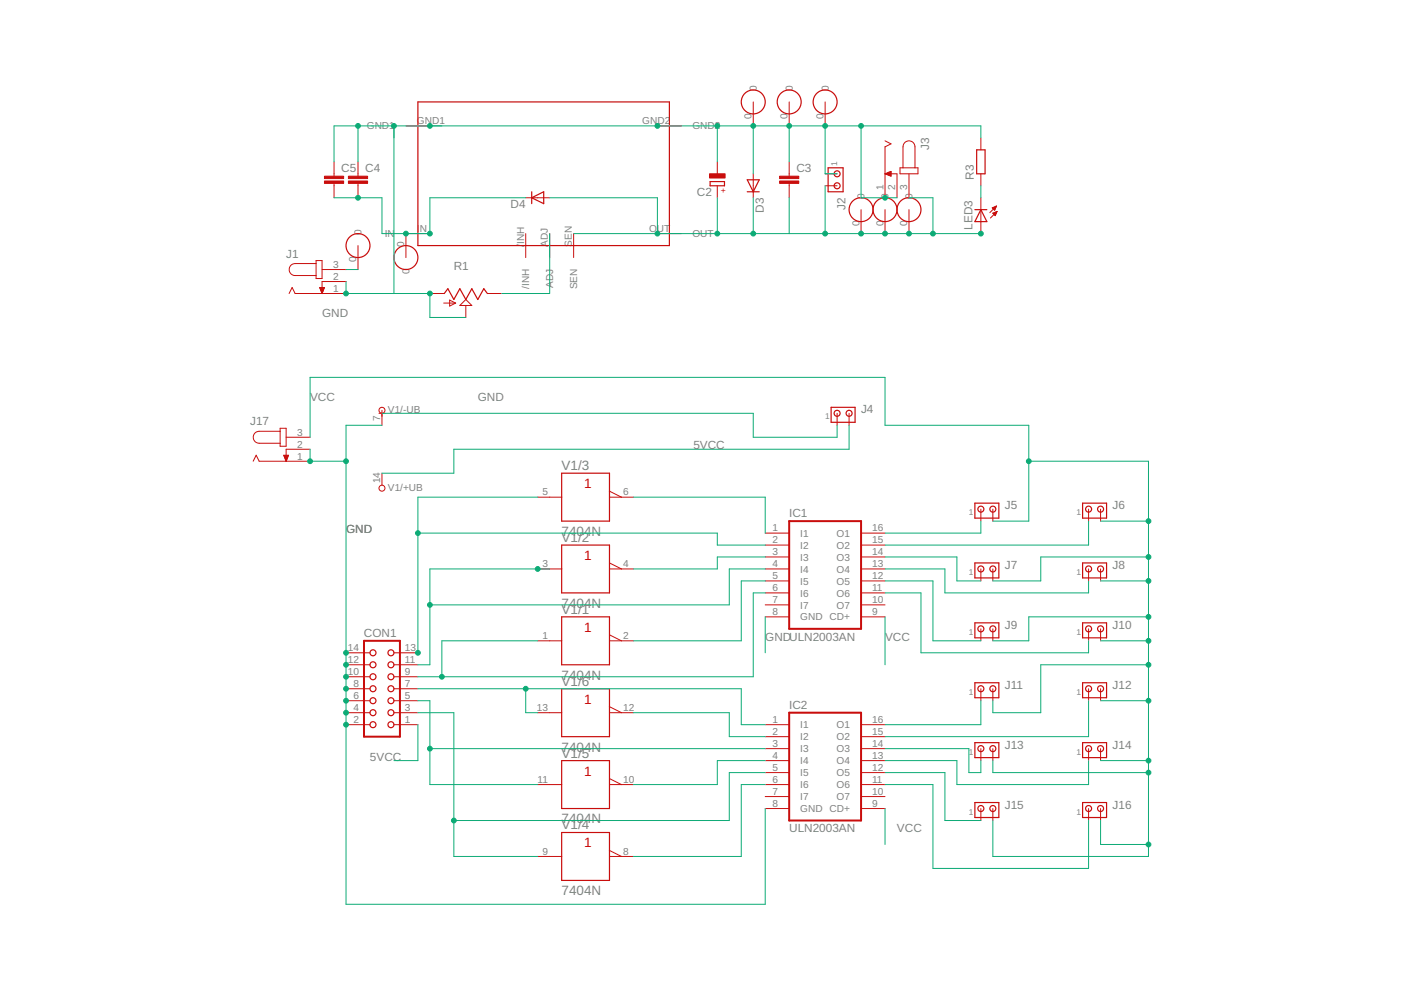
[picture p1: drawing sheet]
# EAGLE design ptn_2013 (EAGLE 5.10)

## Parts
C2  CPOL-EUE3.5-8  [E3,5-8]
C3  C-EUC1206K  [C1206K]
C4  C-EUC1206K  [C1206K]
C5  C-EUC1206K  [C1206K]
CON1  CON14  [CON14]
D3  DIODE-SMB  [SMB]
D4  DIODE-SMB  [SMB]
IC1  ULN2003AN  [DIL16]
IC2  ULN2003AN  [DIL16]
J1  JACK-PLUG1  [SPC4078]
J2  MTA02-100  [10X02MTA]
J3  JACK-PLUG1  [SPC4078]
J4  MTA02-100  [10X02MTA]
J5  MTA02-100  [10X02MTA]
J6  MTA02-100  [10X02MTA]
J7  MTA02-100  [10X02MTA]
J8  MTA02-100  [10X02MTA]
J9  MTA02-100  [10X02MTA]
J10  MTA02-100  [10X02MTA]
J11  MTA02-100  [10X02MTA]
J12  MTA02-100  [10X02MTA]
J13  MTA02-100  [10X02MTA]
J14  MTA02-100  [10X02MTA]
J15  MTA02-100  [10X02MTA]
J16  MTA02-100  [10X02MTA]
J17  JACK-PLUG1  [SPC4078]
LED3  LED3MM  [LED3MM]
R1  TRIM_US-B64Y  [B64Y]
R3  R-EU_R0603  [R0603]
U$1  PTNPTN2  [PTN]
U$2  PAD0  [SWITCHPAD]
U$3  PADSWITCHPAD1  [SWITCHPAD]
U$4  PADSWITCHPAD1  [SWITCHPAD]
U$5  PADSWITCHPAD1  [SWITCHPAD]
U$6  PADSWITCHPAD1  [SWITCHPAD]
U$7  PADSWITCHPAD1  [SWITCHPAD]
U$8  PADSWITCHPAD1  [SWITCHPAD]
U$9  PADSWITCHPAD1  [SWITCHPAD]
V1  7404N  [DIL14]

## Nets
5VCC: CON1.1 J4.2 V1.14(/+UB:+UB)
GND: C2.- C3.1 C4.1 C5.1 CON1.2 CON1.4 CON1.6 CON1.8 CON1.10 CON1.12 CON1.14 D3.A IC1.8(GND) IC2.8(GND) J1.1 J1.2 J2.1 J3.1 J3.2 J4.1 J17.1 J17.2 R1.A R1.S R3.2 U$1.GND1 U$1.GND2 U$4.0 U$6.0 U$8.0 V1.7(/-UB:-UB)
N$2: C4.2 C5.2 D4.C U$1.IN U$2.0
N$3: CON1.13 IC1.2(I2) V1.5(/3:A)
N$4: LED3.K(C) R3.1
N$5: R1.E U$1.ADJ
N$6: CON1.11 IC1.4(I4) V1.3(/2:A)
N$7: J1.3 U$3.0
N$8: CON1.9 IC1.6(I6) V1.1(/1:A)
N$9: C2.+ C3.2 D3.C D4.A J2.2 J3.3 LED3.A U$1.OUT U$1.SEN U$5.0 U$7.0 U$9.0
N$10: CON1.7 IC2.1(I1) V1.13(/6:A)
N$11: CON1.5 IC2.3(I3) V1.11(/5:A)
N$12: CON1.3 IC2.5(I5) V1.9(/4:A)
N$13: IC1.1(I1) V1.6(/3:Y)
N$14: IC2.2(I2) V1.12(/6:Y)
N$15: IC2.4(I4) V1.10(/5:Y)
N$16: IC2.6(I6) V1.8(/4:Y)
N$17: IC1.16(O1) J5.1
N$18: IC1.15(O2) J6.1
N$19: IC1.14(O3) J7.1
N$20: IC1.13(O4) J8.1
N$21: IC1.12(O5) J9.1
N$22: IC1.11(O6) J10.1
N$23: IC2.16(O1) J11.1
N$24: IC2.15(O2) J12.1
N$25: IC2.14(O3) J13.1
N$26: IC2.13(O4) J14.1
N$27: IC2.12(O5) J15.1
N$28: IC2.11(O6) J16.1
N$29: IC1.3(I3) V1.4(/2:Y)
N$30: IC1.5(I5) V1.2(/1:Y)
VCC: IC1.9(CD+) IC2.9(CD+) J5.2 J6.2 J7.2 J8.2 J9.2 J10.2 J11.2 J12.2 J13.2 J14.2 J15.2 J16.2 J17.3
Unconnected: IC1.7(I7) IC1.10(O7) IC2.7(I7) IC2.10(O7) U$1./INH
